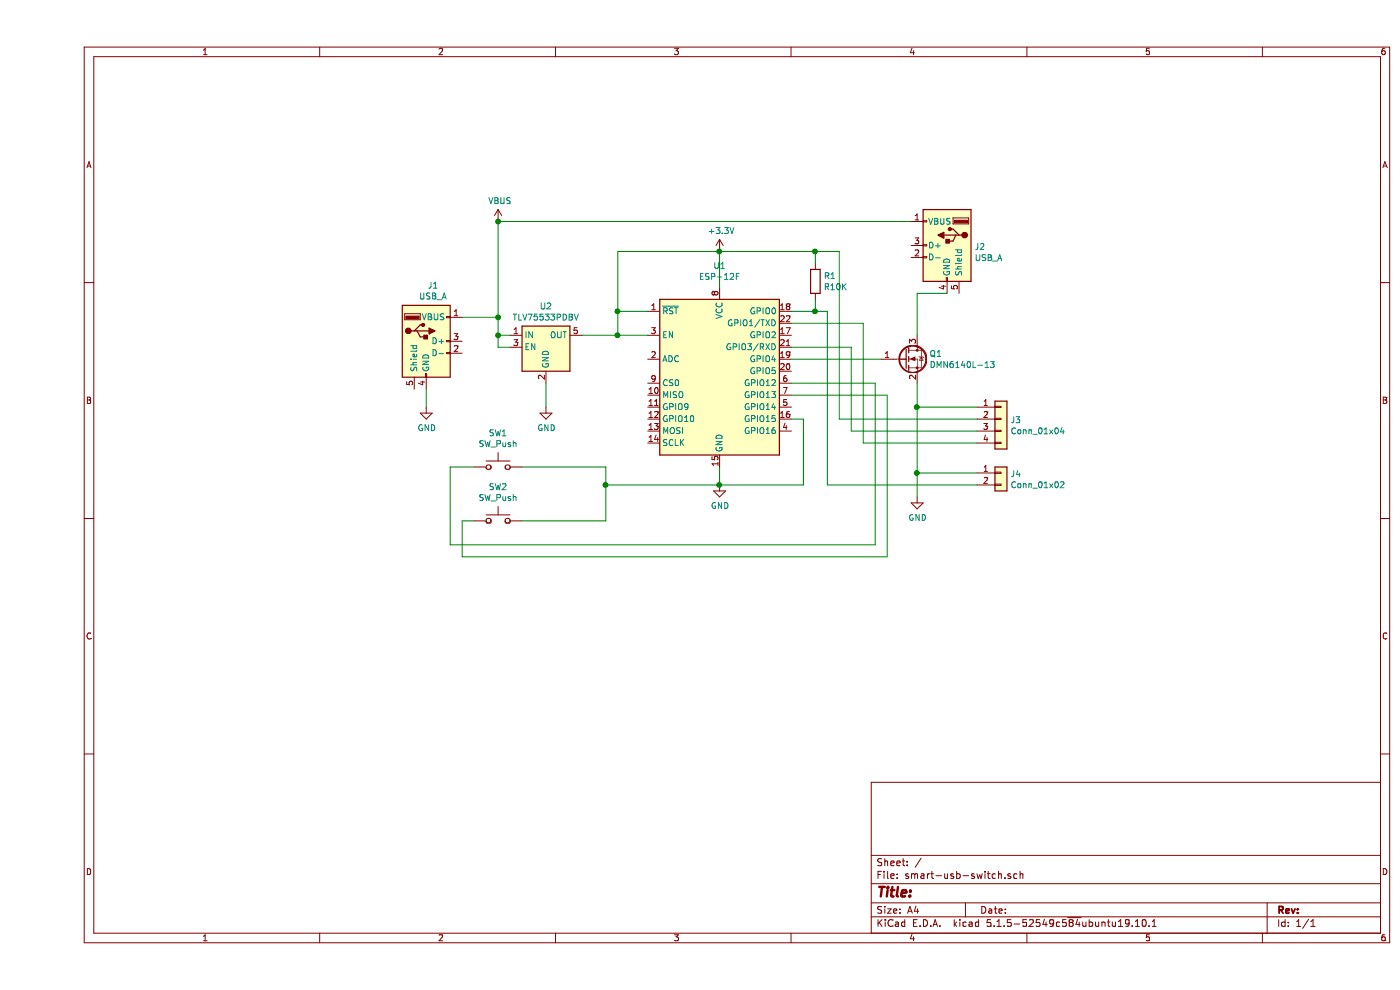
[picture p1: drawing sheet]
EESchema Schematic File Version 4
EELAYER 30 0
EELAYER END
$Descr A4 11693 8268
encoding utf-8
Sheet 1 1
Title ""
Date ""
Rev ""
Comp ""
Comment1 ""
Comment2 ""
Comment3 ""
Comment4 ""
$EndDescr
$Comp
L RF_Module:ESP-12F U1
U 1 1
P 5700 3200
F 0 "U1" H 5700 4181 50  0000 C CNN
F 1 "ESP-12F" H 5700 4090 50  0000 C CNN
F 2 "RF_Module:ESP-12E" H 5700 3200 50  0001 C CNN
F 3 "http://wiki.ai-thinker.com/_media/esp8266/esp8266_series_modules_user_manual_v1.1.pdf" H 5350 3300 50  0001 C CNN
	1    5700 3200
	1    0    0    -1  
$EndComp
$Comp
L Connector:USB_A J1
U 1 1
P 3250 2850
F 0 "J1" H 3307 3317 50  0000 C CNN
F 1 "USB_A" H 3307 3226 50  0000 C CNN
F 2 "Connector_USB:USB_A_CNCTech_1001-011-01101_Horizontal" H 3400 2800 50  0001 C CNN
F 3 " ~" H 3400 2800 50  0001 C CNN
	1    3250 2850
	1    0    0    -1  
$EndComp
Wire Wire Line
	5700 4050 5700 3900
Wire Wire Line
	3550 2650 3850 2650
Wire Wire Line
	3850 2650 3850 2800
Wire Wire Line
	3850 2800 3950 2800
Wire Wire Line
	4550 2800 4850 2800
Wire Wire Line
	4850 2800 4850 2600
Wire Wire Line
	4850 2100 5700 2100
Wire Wire Line
	5700 2100 5700 2400
$Comp
L Regulator_Linear:TLV75533PDBV U2
U 1 1
P 4250 2900
F 0 "U2" H 4250 3242 50  0000 C CNN
F 1 "TLV75533PDBV" H 4250 3151 50  0000 C CNN
F 2 "Package_TO_SOT_SMD:SOT-23-5" H 4250 3225 50  0001 C CIN
F 3 "http://www.ti.com/lit/ds/symlink/tlv755p.pdf" H 4250 2950 50  0001 C CNN
	1    4250 2900
	1    0    0    -1  
$EndComp
Wire Wire Line
	3950 2900 3850 2900
Wire Wire Line
	3850 2900 3850 2800
Connection ~ 3850 2800
$Comp
L Connector:USB_A J2
U 1 1
P 7600 2050
F 0 "J2" H 7370 2039 50  0000 R CNN
F 1 "USB_A" H 7370 1948 50  0000 R CNN
F 2 "Connector_USB:USB_A_Stewart_SS-52100-001_Horizontal" H 7750 2000 50  0001 C CNN
F 3 " ~" H 7750 2000 50  0001 C CNN
	1    7600 2050
	-1   0    0    -1  
$EndComp
Connection ~ 5700 4050
$Comp
L power:GND #PWR0101
U 1 1
P 4250 3400
F 0 "#PWR0101" H 4250 3150 50  0001 C CNN
F 1 "GND" H 4255 3227 50  0000 C CNN
F 2 "" H 4250 3400 50  0001 C CNN
F 3 "" H 4250 3400 50  0001 C CNN
	1    4250 3400
	1    0    0    -1  
$EndComp
$Comp
L power:+3.3V #PWR0102
U 1 1
P 5700 2100
F 0 "#PWR0102" H 5700 1950 50  0001 C CNN
F 1 "+3.3V" H 5715 2273 50  0000 C CNN
F 2 "" H 5700 2100 50  0001 C CNN
F 3 "" H 5700 2100 50  0001 C CNN
	1    5700 2100
	1    0    0    -1  
$EndComp
Connection ~ 5700 2100
Wire Wire Line
	3850 1850 3850 2650
Connection ~ 3850 2650
$Comp
L Connector_Generic:Conn_01x04 J3
U 1 1
P 8050 3500
F 0 "J3" H 8130 3492 50  0000 L CNN
F 1 "Conn_01x04" H 8130 3401 50  0000 L CNN
F 2 "Connector_PinHeader_2.54mm:PinHeader_1x04_P2.54mm_Vertical" H 8050 3500 50  0001 C CNN
F 3 "~" H 8050 3500 50  0001 C CNN
	1    8050 3500
	1    0    0    -1  
$EndComp
Wire Wire Line
	6900 3700 6900 2700
Wire Wire Line
	6900 2700 6300 2700
Wire Wire Line
	6300 2900 6800 2900
Wire Wire Line
	6700 2100 6500 2100
Wire Wire Line
	6800 2900 6800 3600
$Comp
L Connector_Generic:Conn_01x02 J4
U 1 1
P 8050 3950
F 0 "J4" H 8130 3942 50  0000 L CNN
F 1 "Conn_01x02" H 8130 3851 50  0000 L CNN
F 2 "Connector_PinHeader_2.54mm:PinHeader_1x02_P2.54mm_Vertical" H 8050 3950 50  0001 C CNN
F 3 "~" H 8050 3950 50  0001 C CNN
	1    8050 3950
	1    0    0    -1  
$EndComp
Wire Wire Line
	6300 2600 6500 2600
Wire Wire Line
	6600 2600 6600 4050
Wire Wire Line
	7350 3950 7850 3950
Wire Wire Line
	4250 3200 4250 3400
$Comp
L Transistor_FET:2N7002 Q1
U 1 1
P 7250 3000
F 0 "Q1" H 7454 3046 50  0000 L CNN
F 1 "DMN6140L-13" H 7454 2955 50  0000 L CNN
F 2 "Package_TO_SOT_SMD:SOT-23" H 7450 2925 50  0001 L CIN
F 3 "https://www.mouser.com/datasheet/2/115/DMN6140L-477770.pdf" H 7250 3000 50  0001 L CNN
	1    7250 3000
	1    0    0    -1  
$EndComp
Wire Wire Line
	4850 2800 5100 2800
Connection ~ 4850 2800
Wire Wire Line
	5100 2600 4850 2600
Connection ~ 4850 2600
Wire Wire Line
	4850 2600 4850 2100
Wire Wire Line
	6300 3500 6400 3500
Wire Wire Line
	6400 3500 6400 4050
Wire Wire Line
	6400 4050 5700 4050
$Comp
L Device:R R1
U 1 1
P 6500 2350
F 0 "R1" H 6570 2396 50  0000 L CNN
F 1 "R10K" H 6570 2305 50  0000 L CNN
F 2 "Resistor_SMD:R_0805_2012Metric" V 6430 2350 50  0001 C CNN
F 3 "~" H 6500 2350 50  0001 C CNN
	1    6500 2350
	1    0    0    -1  
$EndComp
Wire Wire Line
	6500 2600 6500 2500
Connection ~ 6500 2600
Wire Wire Line
	6500 2600 6600 2600
Wire Wire Line
	6500 2200 6500 2100
Connection ~ 6500 2100
Wire Wire Line
	6500 2100 5700 2100
$Comp
L power:VBUS #PWR0103
U 1 1
P 3850 1850
F 0 "#PWR0103" H 3850 1700 50  0001 C CNN
F 1 "VBUS" H 3865 2023 50  0000 C CNN
F 2 "" H 3850 1850 50  0001 C CNN
F 3 "" H 3850 1850 50  0001 C CNN
	1    3850 1850
	1    0    0    -1  
$EndComp
Connection ~ 3850 1850
Wire Wire Line
	3250 3250 3250 3400
Wire Wire Line
	7350 2800 7350 2450
Wire Wire Line
	7350 2450 7600 2450
Wire Wire Line
	6700 3500 6700 2100
Wire Wire Line
	6700 3500 7850 3500
Wire Wire Line
	6800 3600 7850 3600
Wire Wire Line
	6900 3700 7850 3700
$Comp
L power:GND #PWR0104
U 1 1
P 3250 3400
F 0 "#PWR0104" H 3250 3150 50  0001 C CNN
F 1 "GND" H 3255 3227 50  0000 C CNN
F 2 "" H 3250 3400 50  0001 C CNN
F 3 "" H 3250 3400 50  0001 C CNN
	1    3250 3400
	1    0    0    -1  
$EndComp
$Comp
L power:GND #PWR0105
U 1 1
P 5700 4050
F 0 "#PWR0105" H 5700 3800 50  0001 C CNN
F 1 "GND" H 5705 3877 50  0000 C CNN
F 2 "" H 5700 4050 50  0001 C CNN
F 3 "" H 5700 4050 50  0001 C CNN
	1    5700 4050
	1    0    0    -1  
$EndComp
$Comp
L power:GND #PWR0106
U 1 1
P 7350 4150
F 0 "#PWR0106" H 7350 3900 50  0001 C CNN
F 1 "GND" H 7355 3977 50  0000 C CNN
F 2 "" H 7350 4150 50  0001 C CNN
F 3 "" H 7350 4150 50  0001 C CNN
	1    7350 4150
	1    0    0    -1  
$EndComp
Wire Wire Line
	3850 1850 7300 1850
Wire Wire Line
	6600 4050 7850 4050
Wire Wire Line
	6300 3000 7050 3000
Wire Wire Line
	7350 3200 7350 3400
Connection ~ 7350 3400
Wire Wire Line
	7350 3400 7350 3950
Wire Wire Line
	7350 3400 7850 3400
Connection ~ 7350 3950
Wire Wire Line
	7350 3950 7350 4150
$Comp
L Switch:SW_Push SW1
U 1 1
P 3850 3900
F 0 "SW1" H 3850 4185 50  0000 C CNN
F 1 "SW_Push" H 3850 4094 50  0000 C CNN
F 2 "Button_Switch_SMD:SW_SPST_SKQG_WithStem" H 3850 4100 50  0001 C CNN
F 3 "" H 3850 4100 50  0001 C CNN
	1    3850 3900
	1    0    0    -1  
$EndComp
$Comp
L Switch:SW_Push SW2
U 1 1
P 3850 4350
F 0 "SW2" H 3850 4635 50  0000 C CNN
F 1 "SW_Push" H 3850 4544 50  0000 C CNN
F 2 "Button_Switch_SMD:SW_SPST_SKQG_WithStem" H 3850 4550 50  0001 C CNN
F 3 "" H 3850 4550 50  0001 C CNN
	1    3850 4350
	1    0    0    -1  
$EndComp
Wire Wire Line
	4050 3900 4750 3900
Wire Wire Line
	4750 3900 4750 4050
Wire Wire Line
	4750 4050 5700 4050
Wire Wire Line
	4050 4350 4750 4350
Wire Wire Line
	4750 4350 4750 4050
Connection ~ 4750 4050
Wire Wire Line
	7000 3200 7000 4550
Wire Wire Line
	7000 4550 3450 4550
Wire Wire Line
	3450 4550 3450 3900
Wire Wire Line
	3450 3900 3650 3900
Wire Wire Line
	6300 3200 7000 3200
Wire Wire Line
	7100 3300 7100 4650
Wire Wire Line
	7100 4650 3550 4650
Wire Wire Line
	3550 4650 3550 4350
Wire Wire Line
	3550 4350 3650 4350
Wire Wire Line
	6300 3300 7100 3300
$EndSCHEMATC
